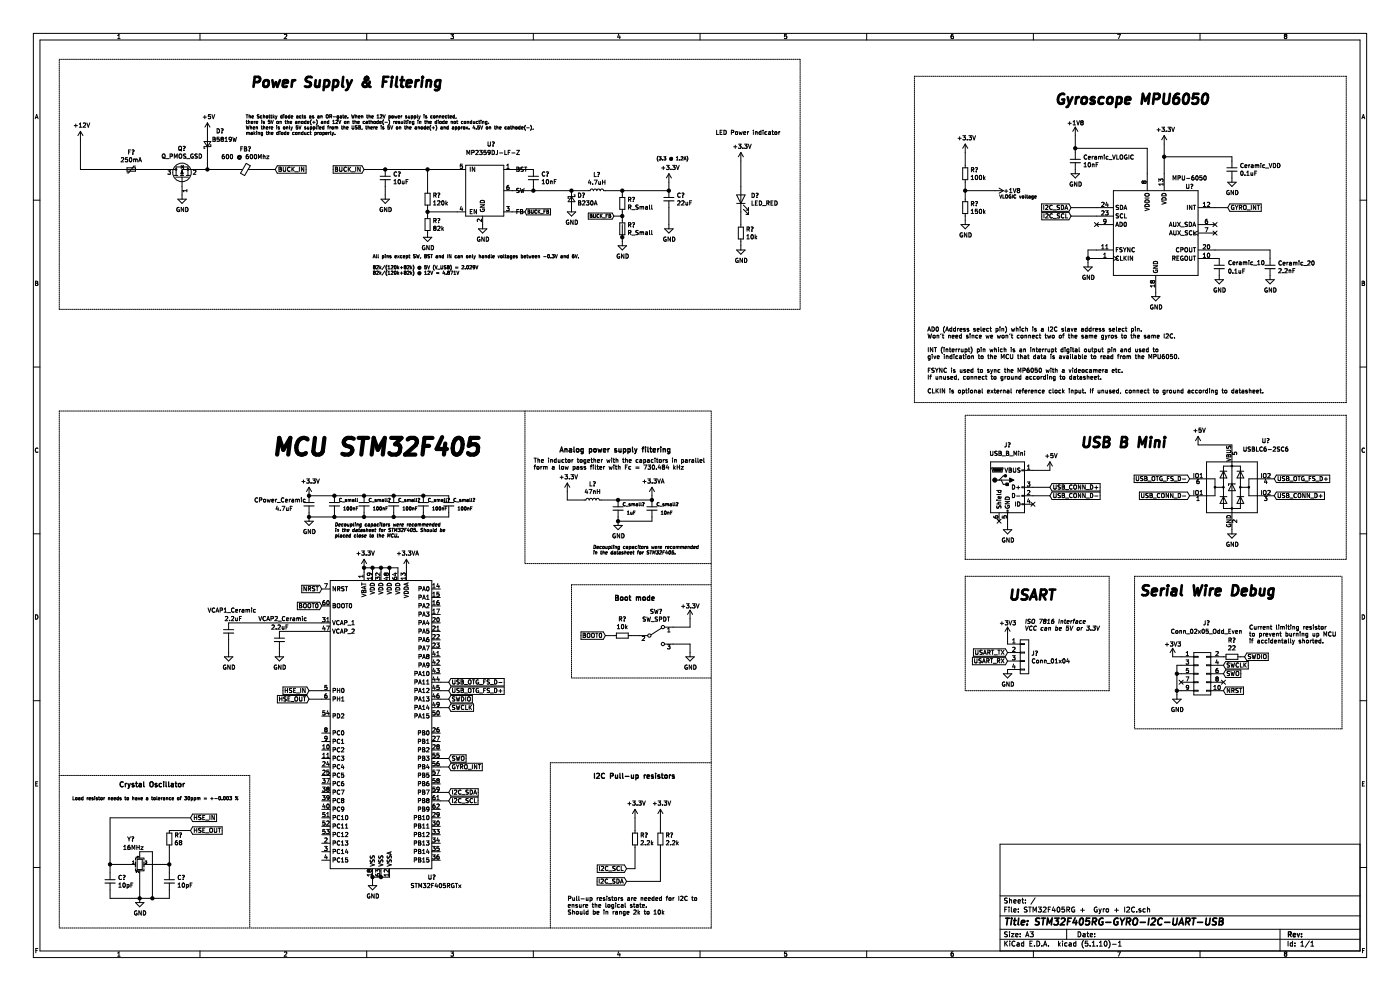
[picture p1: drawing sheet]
EESchema Schematic File Version 4
EELAYER 30 0
EELAYER END
$Descr A3 16535 11693
encoding utf-8
Sheet 1 1
Title "STM32F405RG-GYRO-I2C-UART-USB"
Date ""
Rev ""
Comp ""
Comment1 ""
Comment2 ""
Comment3 ""
Comment4 ""
$EndDescr
Text GLabel 5300 9350 2    50   Input ~ 0
I2C_SDA
Wire Wire Line
	5200 9350 5300 9350
Text GLabel 5300 9450 2    50   Input ~ 0
I2C_SCL
Wire Wire Line
	5300 9450 5200 9450
$Comp
L Sensor_Motion:MPU-6050 U?
U 1 1
P 13650 2750
F 0 "U?" H 14050 3300 50  0000 C CNN
F 1 "MPU-6050" H 14050 3400 50  0000 C CNN
F 2 "Sensor_Motion:InvenSense_QFN-24_4x4mm_P0.5mm" H 13650 1950 50  0001 C CNN
F 3 "https://store.invensense.com/datasheets/invensense/MPU-6050_DataSheet_V3%204.pdf" H 13650 2600 50  0001 C CNN
	1    13650 2750
	1    0    0    -1  
$EndComp
Text GLabel 12650 2450 0    50   Input ~ 0
I2C_SDA
Text GLabel 12650 2550 0    50   Input ~ 0
I2C_SCL
$Comp
L power:GND #PWR0101
U 1 1
P 13650 3450
F 0 "#PWR0101" H 13650 3200 50  0001 C CNN
F 1 "GND" H 13655 3277 50  0000 C CNN
F 2 "" H 13650 3450 50  0001 C CNN
F 3 "" H 13650 3450 50  0001 C CNN
	1    13650 3450
	1    0    0    -1  
$EndComp
NoConn ~ 14350 2650
NoConn ~ 14350 2750
Wire Wire Line
	12650 2450 12950 2450
Wire Wire Line
	12650 2550 12950 2550
$Comp
L power:GND #PWR0102
U 1 1
P 15000 3250
F 0 "#PWR0102" H 15000 3000 50  0001 C CNN
F 1 "GND" H 15005 3077 50  0000 C CNN
F 2 "" H 15000 3250 50  0001 C CNN
F 3 "" H 15000 3250 50  0001 C CNN
	1    15000 3250
	1    0    0    -1  
$EndComp
$Comp
L Device:C_Small Ceramic_20
U 1 1
P 15000 3150
F 0 "Ceramic_20" H 15092 3196 50  0000 L CNN
F 1 "2.2nF" H 15092 3105 50  0000 L CNN
F 2 "" H 15000 3150 50  0001 C CNN
F 3 "~" H 15000 3150 50  0001 C CNN
	1    15000 3150
	1    0    0    -1  
$EndComp
$Comp
L power:GND #PWR0103
U 1 1
P 14400 3250
F 0 "#PWR0103" H 14400 3000 50  0001 C CNN
F 1 "GND" H 14405 3077 50  0000 C CNN
F 2 "" H 14400 3250 50  0001 C CNN
F 3 "" H 14400 3250 50  0001 C CNN
	1    14400 3250
	1    0    0    -1  
$EndComp
Wire Wire Line
	15000 2950 15000 3050
Wire Wire Line
	14350 3050 14400 3050
$Comp
L Device:C_Small Ceramic_10
U 1 1
P 14400 3150
F 0 "Ceramic_10" H 14500 3200 50  0000 L CNN
F 1 "0.1uF" H 14500 3100 50  0000 L CNN
F 2 "" H 14400 3150 50  0001 C CNN
F 3 "~" H 14400 3150 50  0001 C CNN
	1    14400 3150
	1    0    0    -1  
$EndComp
Wire Wire Line
	14350 2950 15000 2950
$Comp
L power:+3.3V #PWR0104
U 1 1
P 13750 1700
F 0 "#PWR0104" H 13750 1550 50  0001 C CNN
F 1 "+3.3V" H 13765 1873 50  0000 C CNN
F 2 "" H 13750 1700 50  0001 C CNN
F 3 "" H 13750 1700 50  0001 C CNN
	1    13750 1700
	1    0    0    -1  
$EndComp
Wire Wire Line
	13750 1700 13750 1850
$Comp
L power:GND #PWR0105
U 1 1
P 14550 2100
F 0 "#PWR0105" H 14550 1850 50  0001 C CNN
F 1 "GND" H 14555 1927 50  0000 C CNN
F 2 "" H 14550 2100 50  0001 C CNN
F 3 "" H 14550 2100 50  0001 C CNN
	1    14550 2100
	1    0    0    -1  
$EndComp
$Comp
L Device:C_Small Ceramic_VDD
U 1 1
P 14550 2000
F 0 "Ceramic_VDD" H 14642 2046 50  0000 L CNN
F 1 "0.1uF" H 14642 1955 50  0000 L CNN
F 2 "" H 14550 2000 50  0001 C CNN
F 3 "~" H 14550 2000 50  0001 C CNN
	1    14550 2000
	1    0    0    -1  
$EndComp
Wire Wire Line
	14550 1850 14550 1900
Wire Wire Line
	14550 1850 13750 1850
Connection ~ 13750 1850
Wire Wire Line
	13750 1850 13750 2050
$Comp
L Device:R_Small R?
U 1 1
P 11400 2050
F 0 "R?" H 11459 2096 50  0000 L CNN
F 1 "100k" H 11459 2005 50  0000 L CNN
F 2 "" H 11400 2050 50  0001 C CNN
F 3 "~" H 11400 2050 50  0001 C CNN
	1    11400 2050
	1    0    0    -1  
$EndComp
$Comp
L Device:R_Small R?
U 1 1
P 11400 2450
F 0 "R?" H 11459 2496 50  0000 L CNN
F 1 "150k" H 11459 2405 50  0000 L CNN
F 2 "" H 11400 2450 50  0001 C CNN
F 3 "~" H 11400 2450 50  0001 C CNN
	1    11400 2450
	1    0    0    -1  
$EndComp
Wire Wire Line
	11400 2150 11400 2250
Connection ~ 11400 2250
Wire Wire Line
	11400 2250 11400 2350
$Comp
L power:+1V8 #PWR0106
U 1 1
P 11750 2250
F 0 "#PWR0106" H 11750 2100 50  0001 C CNN
F 1 "+1V8" V 11750 2350 50  0000 L CNN
F 2 "" H 11750 2250 50  0001 C CNN
F 3 "" H 11750 2250 50  0001 C CNN
	1    11750 2250
	0    1    1    0   
$EndComp
Wire Wire Line
	11400 2250 11750 2250
$Comp
L power:GND #PWR0107
U 1 1
P 11400 2600
F 0 "#PWR0107" H 11400 2350 50  0001 C CNN
F 1 "GND" H 11405 2427 50  0000 C CNN
F 2 "" H 11400 2600 50  0001 C CNN
F 3 "" H 11400 2600 50  0001 C CNN
	1    11400 2600
	1    0    0    -1  
$EndComp
Wire Wire Line
	11400 2550 11400 2600
$Comp
L power:+3.3V #PWR0108
U 1 1
P 11400 1800
F 0 "#PWR0108" H 11400 1650 50  0001 C CNN
F 1 "+3.3V" H 11415 1973 50  0000 C CNN
F 2 "" H 11400 1800 50  0001 C CNN
F 3 "" H 11400 1800 50  0001 C CNN
	1    11400 1800
	1    0    0    -1  
$EndComp
Wire Wire Line
	11400 1800 11400 1950
$Comp
L power:GND #PWR0109
U 1 1
P 12700 2000
F 0 "#PWR0109" H 12700 1750 50  0001 C CNN
F 1 "GND" H 12705 1827 50  0000 C CNN
F 2 "" H 12700 2000 50  0001 C CNN
F 3 "" H 12700 2000 50  0001 C CNN
	1    12700 2000
	1    0    0    -1  
$EndComp
$Comp
L Device:C_Small Ceramic_VLOGIC
U 1 1
P 12700 1900
F 0 "Ceramic_VLOGIC" H 12792 1946 50  0000 L CNN
F 1 "10nF" H 12792 1855 50  0000 L CNN
F 2 "" H 12700 1900 50  0001 C CNN
F 3 "~" H 12700 1900 50  0001 C CNN
	1    12700 1900
	1    0    0    -1  
$EndComp
Wire Wire Line
	12700 1800 12700 1750
Wire Wire Line
	12700 1750 13550 1750
Wire Wire Line
	13550 1750 13550 2050
$Comp
L power:+1V8 #PWR0110
U 1 1
P 12700 1600
F 0 "#PWR0110" H 12700 1450 50  0001 C CNN
F 1 "+1V8" H 12600 1750 50  0000 L CNN
F 2 "" H 12700 1600 50  0001 C CNN
F 3 "" H 12700 1600 50  0001 C CNN
	1    12700 1600
	1    0    0    -1  
$EndComp
Wire Wire Line
	12700 1600 12700 1750
Connection ~ 12700 1750
$Comp
L Device:R_Small R?
U 1 1
P 7500 9900
F 0 "R?" H 7559 9946 50  0000 L CNN
F 1 "2.2k" H 7559 9855 50  0000 L CNN
F 2 "" H 7500 9900 50  0001 C CNN
F 3 "~" H 7500 9900 50  0001 C CNN
	1    7500 9900
	1    0    0    -1  
$EndComp
$Comp
L Device:R_Small R?
U 1 1
P 7800 9900
F 0 "R?" H 7859 9946 50  0000 L CNN
F 1 "2.2k" H 7859 9855 50  0000 L CNN
F 2 "" H 7800 9900 50  0001 C CNN
F 3 "~" H 7800 9900 50  0001 C CNN
	1    7800 9900
	1    0    0    -1  
$EndComp
Text GLabel 7400 10400 0    50   Input ~ 0
I2C_SDA
Wire Wire Line
	7500 9650 7500 9800
Text GLabel 7400 10250 0    50   Input ~ 0
I2C_SCL
Wire Wire Line
	7800 9650 7800 9800
$Comp
L MCU_ST_STM32F4:STM32F405RGTx U?
U 1 1
P 4500 8550
F 0 "U?" H 5100 6750 50  0000 C CNN
F 1 "STM32F405RGTx" H 5150 6650 50  0000 C CNN
F 2 "Package_QFP:LQFP-64_10x10mm_P0.5mm" H 3900 6850 50  0001 R CNN
F 3 "http://www.st.com/st-web-ui/static/active/en/resource/technical/document/datasheet/DM00037051.pdf" H 4500 8550 50  0001 C CNN
	1    4500 8550
	1    0    0    -1  
$EndComp
$Comp
L power:GND #PWR0113
U 1 1
P 4400 10400
F 0 "#PWR0113" H 4400 10150 50  0001 C CNN
F 1 "GND" H 4405 10227 50  0000 C CNN
F 2 "" H 4400 10400 50  0001 C CNN
F 3 "" H 4400 10400 50  0001 C CNN
	1    4400 10400
	1    0    0    -1  
$EndComp
Wire Wire Line
	4400 10350 4500 10350
Wire Wire Line
	4600 10350 4500 10350
Connection ~ 4500 10350
Wire Wire Line
	4400 10350 4400 10400
Connection ~ 4400 10350
Wire Wire Line
	4300 6750 4300 6700
Wire Wire Line
	4300 6700 4400 6700
Wire Wire Line
	4400 6700 4400 6750
Wire Wire Line
	4400 6700 4500 6700
Wire Wire Line
	4700 6700 4700 6750
Connection ~ 4400 6700
Wire Wire Line
	4600 6750 4600 6700
Connection ~ 4600 6700
Wire Wire Line
	4600 6700 4700 6700
Wire Wire Line
	4500 6750 4500 6700
Connection ~ 4500 6700
Wire Wire Line
	4500 6700 4600 6700
$Comp
L power:+3.3V #PWR0114
U 1 1
P 4300 6700
F 0 "#PWR0114" H 4300 6550 50  0001 C CNN
F 1 "+3.3V" H 4315 6873 50  0000 C CNN
F 2 "" H 4300 6700 50  0001 C CNN
F 3 "" H 4300 6700 50  0001 C CNN
	1    4300 6700
	1    0    0    -1  
$EndComp
Connection ~ 4300 6700
Wire Wire Line
	4800 6700 4800 6750
$Comp
L power:+3.3V #PWR0116
U 1 1
P 3650 5850
F 0 "#PWR0116" H 3650 5700 50  0001 C CNN
F 1 "+3.3V" H 3665 6023 50  0000 C CNN
F 2 "" H 3650 5850 50  0001 C CNN
F 3 "" H 3650 5850 50  0001 C CNN
	1    3650 5850
	1    0    0    -1  
$EndComp
$Comp
L Device:C_Small CPower_Ceramic
U 1 1
P 3650 5950
F 0 "CPower_Ceramic" H 3000 6000 50  0000 L CNN
F 1 "4.7uF" H 3250 5900 50  0000 L CNN
F 2 "" H 3650 5950 50  0001 C CNN
F 3 "~" H 3650 5950 50  0001 C CNN
	1    3650 5950
	1    0    0    -1  
$EndComp
$Comp
L power:GND #PWR0117
U 1 1
P 3650 6100
F 0 "#PWR0117" H 3650 5850 50  0001 C CNN
F 1 "GND" H 3655 5927 50  0000 C CNN
F 2 "" H 3650 6100 50  0001 C CNN
F 3 "" H 3650 6100 50  0001 C CNN
	1    3650 6100
	1    0    0    -1  
$EndComp
Wire Wire Line
	3650 6050 3650 6100
$Comp
L Device:C_Small VCAP1_Ceramic
U 1 1
P 2700 7450
F 0 "VCAP1_Ceramic" H 2450 7700 50  0000 L CNN
F 1 "2.2uF" H 2650 7600 50  0000 L CNN
F 2 "" H 2700 7450 50  0001 C CNN
F 3 "~" H 2700 7450 50  0001 C CNN
	1    2700 7450
	1    0    0    -1  
$EndComp
$Comp
L Device:C_Small VCAP2_Ceramic
U 1 1
P 3300 7550
F 0 "VCAP2_Ceramic" H 3050 7800 50  0000 L CNN
F 1 "2.2uF" H 3200 7700 50  0000 L CNN
F 2 "" H 3300 7550 50  0001 C CNN
F 3 "~" H 3300 7550 50  0001 C CNN
	1    3300 7550
	1    0    0    -1  
$EndComp
Wire Wire Line
	3300 7450 3800 7450
Wire Wire Line
	2700 7350 3800 7350
$Comp
L power:GND #PWR0118
U 1 1
P 2700 7700
F 0 "#PWR0118" H 2700 7450 50  0001 C CNN
F 1 "GND" H 2705 7527 50  0000 C CNN
F 2 "" H 2700 7700 50  0001 C CNN
F 3 "" H 2700 7700 50  0001 C CNN
	1    2700 7700
	1    0    0    -1  
$EndComp
Wire Wire Line
	2700 7550 2700 7700
$Comp
L power:GND #PWR0119
U 1 1
P 3300 7700
F 0 "#PWR0119" H 3300 7450 50  0001 C CNN
F 1 "GND" H 3305 7527 50  0000 C CNN
F 2 "" H 3300 7700 50  0001 C CNN
F 3 "" H 3300 7700 50  0001 C CNN
	1    3300 7700
	1    0    0    -1  
$EndComp
Wire Wire Line
	3300 7650 3300 7700
$Comp
L Device:C_Small C_small
U 1 1
P 3950 5950
F 0 "C_small" H 4000 6000 39  0000 L CNN
F 1 "100nF" H 4050 5900 39  0000 L CNN
F 2 "" H 3950 5950 50  0001 C CNN
F 3 "~" H 3950 5950 50  0001 C CNN
	1    3950 5950
	1    0    0    -1  
$EndComp
Wire Wire Line
	3950 6050 3950 6100
$Comp
L Device:C_Small C_small?
U 1 1
P 4300 5950
F 0 "C_small?" H 4350 6000 39  0000 L CNN
F 1 "100nF" H 4400 5900 39  0000 L CNN
F 2 "" H 4300 5950 50  0001 C CNN
F 3 "~" H 4300 5950 50  0001 C CNN
	1    4300 5950
	1    0    0    -1  
$EndComp
Wire Wire Line
	4300 6050 4300 6100
$Comp
L Device:C_Small C_small?
U 1 1
P 4650 5950
F 0 "C_small?" H 4700 6000 39  0000 L CNN
F 1 "100nF" H 4750 5900 39  0000 L CNN
F 2 "" H 4650 5950 50  0001 C CNN
F 3 "~" H 4650 5950 50  0001 C CNN
	1    4650 5950
	1    0    0    -1  
$EndComp
Wire Wire Line
	4650 6050 4650 6100
$Comp
L Device:C_Small C_small?
U 1 1
P 5000 5950
F 0 "C_small?" H 5050 6000 39  0000 L CNN
F 1 "100nF" H 5100 5900 39  0000 L CNN
F 2 "" H 5000 5950 50  0001 C CNN
F 3 "~" H 5000 5950 50  0001 C CNN
	1    5000 5950
	1    0    0    -1  
$EndComp
Wire Wire Line
	5000 6050 5000 6100
$Comp
L Device:C_Small C_small?
U 1 1
P 5300 5950
F 0 "C_small?" H 5350 6000 39  0000 L CNN
F 1 "100nF" H 5400 5900 39  0000 L CNN
F 2 "" H 5300 5950 50  0001 C CNN
F 3 "~" H 5300 5950 50  0001 C CNN
	1    5300 5950
	1    0    0    -1  
$EndComp
Wire Wire Line
	5300 6050 5300 6100
Wire Wire Line
	3650 5850 3950 5850
Connection ~ 3650 5850
Wire Wire Line
	3950 5850 4300 5850
Connection ~ 3950 5850
Wire Wire Line
	4300 5850 4650 5850
Connection ~ 4300 5850
Wire Wire Line
	4650 5850 5000 5850
Connection ~ 4650 5850
Wire Wire Line
	5000 5850 5300 5850
Connection ~ 5000 5850
Wire Wire Line
	3650 6100 3950 6100
Connection ~ 3650 6100
Wire Wire Line
	3950 6100 4300 6100
Connection ~ 3950 6100
Wire Wire Line
	4300 6100 4650 6100
Connection ~ 4300 6100
Wire Wire Line
	4650 6100 5000 6100
Connection ~ 4650 6100
Wire Wire Line
	5000 6100 5300 6100
Connection ~ 5000 6100
$Comp
L Device:LED D?
U 1 1
P 8750 2350
F 0 "D?" V 8789 2232 50  0000 R CNN
F 1 "LED_RED" V 8698 2232 50  0000 R CNN
F 2 "" H 8750 2350 50  0001 C CNN
F 3 "~" H 8750 2350 50  0001 C CNN
	1    8750 2350
	0    -1   -1   0   
$EndComp
$Comp
L power:+3.3V #PWR?
U 1 1
P 8750 1900
F 0 "#PWR?" H 8750 1750 50  0001 C CNN
F 1 "+3.3V" H 8765 2073 50  0000 C CNN
F 2 "" H 8750 1900 50  0001 C CNN
F 3 "" H 8750 1900 50  0001 C CNN
	1    8750 1900
	1    0    0    -1  
$EndComp
Wire Wire Line
	8750 1900 8750 2200
$Comp
L Device:R_Small R?
U 1 1
P 8750 2750
F 0 "R?" H 8809 2796 50  0000 L CNN
F 1 "10k" H 8809 2705 50  0000 L CNN
F 2 "" H 8750 2750 50  0001 C CNN
F 3 "~" H 8750 2750 50  0001 C CNN
	1    8750 2750
	1    0    0    -1  
$EndComp
Wire Wire Line
	8750 2650 8750 2500
Wire Wire Line
	8750 2850 8750 2900
$Comp
L power:GND #PWR?
U 1 1
P 8750 2900
F 0 "#PWR?" H 8750 2650 50  0001 C CNN
F 1 "GND" H 8755 2727 50  0000 C CNN
F 2 "" H 8750 2900 50  0001 C CNN
F 3 "" H 8750 2900 50  0001 C CNN
	1    8750 2900
	1    0    0    -1  
$EndComp
Text Notes 6700 10800 0    50   ~ 0
Pull-up resistors are needed for I2C to \nensure the logical state. \nShould be in range 2k to 10k
Text GLabel 5300 9050 2    50   Input ~ 0
GYRO_INT
Wire Wire Line
	5300 9050 5200 9050
Text GLabel 14500 2450 2    50   Input ~ 0
GYRO_INT
Wire Wire Line
	14500 2450 14350 2450
NoConn ~ 12950 2650
Text Notes 10950 4650 0    50   ~ 0
AD0 (Address select pin) which is a I2C slave address select pin. \nWon't need since we won't connect two of the same gyros to the same I2C.\n\nINT (interrupt) pin which is an interrupt digital output pin and used to \ngive indication to the MCU that data is available to read from the MPU6050.\n\nFSYNC is used to sync the MP6050 with a videocamera etc. \nIf unused, connect to ground according to datasheet. \n\nCLKIN is optional external reference clock input. If unused, connect to ground according to datasheet. 
$Comp
L power:GND #PWR?
U 1 1
P 12850 3100
F 0 "#PWR?" H 12850 2850 50  0001 C CNN
F 1 "GND" H 12855 2927 50  0000 C CNN
F 2 "" H 12850 3100 50  0001 C CNN
F 3 "" H 12850 3100 50  0001 C CNN
	1    12850 3100
	1    0    0    -1  
$EndComp
Wire Wire Line
	12950 2950 12850 2950
Wire Wire Line
	12850 2950 12850 3050
Wire Notes Line
	15900 900  15900 4750
Wire Notes Line
	10800 4750 10800 900 
Text Notes 8450 1600 0    50   ~ 0
LED Power indicator
Wire Wire Line
	12950 3050 12850 3050
Connection ~ 12850 3050
Wire Wire Line
	12850 3050 12850 3100
Text Notes 12450 1250 0    118  Italic 24
Gyroscope MPU6050
Wire Notes Line
	15900 4750 10800 4750
Wire Notes Line
	10800 900  15900 900 
Text GLabel 5300 8150 2    50   Input ~ 0
USB_OTG_FS_D+
Text GLabel 5300 8050 2    50   Input ~ 0
USB_OTG_FS_D-
Wire Wire Line
	5300 8150 5200 8150
Wire Wire Line
	5300 8050 5200 8050
$Comp
L Device:R_Small R?
U 1 1
P 2000 9900
F 0 "R?" H 2059 9946 50  0000 L CNN
F 1 "68" H 2059 9855 50  0000 L CNN
F 2 "" H 2000 9900 50  0001 C CNN
F 3 "~" H 2000 9900 50  0001 C CNN
	1    2000 9900
	1    0    0    -1  
$EndComp
$Comp
L power:GND #PWR?
U 1 1
P 1650 10600
F 0 "#PWR?" H 1650 10350 50  0001 C CNN
F 1 "GND" H 1655 10427 50  0000 C CNN
F 2 "" H 1650 10600 50  0001 C CNN
F 3 "" H 1650 10600 50  0001 C CNN
	1    1650 10600
	1    0    0    -1  
$EndComp
$Comp
L Device:Crystal_GND24_Small Y?
U 1 1
P 1650 10200
F 0 "Y?" H 1500 10500 50  0000 L CNN
F 1 "16MHz" H 1450 10400 50  0000 L CNN
F 2 "" H 1650 10200 50  0001 C CNN
F 3 "~" H 1650 10200 50  0001 C CNN
	1    1650 10200
	1    0    0    -1  
$EndComp
Wire Wire Line
	1650 10100 1650 10050
Wire Wire Line
	1650 10050 1800 10050
Wire Wire Line
	1800 10600 1650 10600
Connection ~ 1650 10600
Wire Wire Line
	1300 10200 1550 10200
Wire Wire Line
	1300 10600 1650 10600
Wire Wire Line
	2000 10200 1750 10200
Wire Wire Line
	2000 10600 1800 10600
Connection ~ 1800 10600
Wire Wire Line
	1650 10300 1650 10600
Wire Wire Line
	1800 10050 1800 10600
$Comp
L Device:C_Small C?
U 1 1
P 2000 10400
F 0 "C?" H 2092 10446 50  0000 L CNN
F 1 "10pF" H 2092 10355 50  0000 L CNN
F 2 "" H 2000 10400 50  0001 C CNN
F 3 "~" H 2000 10400 50  0001 C CNN
	1    2000 10400
	1    0    0    -1  
$EndComp
$Comp
L Device:C_Small C?
U 1 1
P 1300 10400
F 0 "C?" H 1392 10446 50  0000 L CNN
F 1 "10pF" H 1392 10355 50  0000 L CNN
F 2 "" H 1300 10400 50  0001 C CNN
F 3 "~" H 1300 10400 50  0001 C CNN
	1    1300 10400
	1    0    0    -1  
$EndComp
Wire Wire Line
	1300 10200 1300 10300
Wire Wire Line
	1300 10500 1300 10600
Wire Wire Line
	2000 10600 2000 10500
Wire Wire Line
	2000 10300 2000 10200
Text Notes 850  9450 0    39   ~ 0
Load resistor needs to have a tolerance of 30ppm = +-0.003 %\n
Wire Wire Line
	2000 10000 2000 10200
Connection ~ 2000 10200
Text GLabel 2250 9800 2    50   Input ~ 0
HSE_OUT
Text GLabel 2250 9650 2    50   Input ~ 0
HSE_IN
Wire Wire Line
	2000 9800 2250 9800
Wire Wire Line
	1300 10200 1300 9650
Wire Wire Line
	1300 9650 2250 9650
Connection ~ 1300 10200
Text GLabel 3650 8150 0    50   Input ~ 0
HSE_IN
Wire Wire Line
	3650 8150 3800 8150
Text GLabel 3650 8250 0    50   Input ~ 0
HSE_OUT
Wire Wire Line
	3650 8250 3800 8250
$Comp
L power:GND #PWR?
U 1 1
P 14550 6250
F 0 "#PWR?" H 14550 6000 50  0001 C CNN
F 1 "GND" H 14555 6077 50  0000 C CNN
F 2 "" H 14550 6250 50  0001 C CNN
F 3 "" H 14550 6250 50  0001 C CNN
	1    14550 6250
	1    0    0    -1  
$EndComp
Text GLabel 3800 7150 0    50   Input ~ 0
BOOT0
Text GLabel 3800 6950 0    50   Input ~ 0
NRST
$Comp
L Device:Polyfuse_Small F?
U 1 1
P 1550 2000
F 0 "F?" V 1345 2000 50  0000 C CNN
F 1 "250mA" V 1436 2000 50  0000 C CNN
F 2 "" H 1600 1800 50  0001 L CNN
F 3 "~" H 1550 2000 50  0001 C CNN
	1    1550 2000
	0    1    1    0   
$EndComp
$Comp
L power:+12V #PWR?
U 1 1
P 950 1650
F 0 "#PWR?" H 950 1500 50  0001 C CNN
F 1 "+12V" H 965 1823 50  0000 C CNN
F 2 "" H 950 1650 50  0001 C CNN
F 3 "" H 950 1650 50  0001 C CNN
	1    950  1650
	1    0    0    -1  
$EndComp
$Comp
L Device:Q_PMOS_GSD Q?
U 1 1
P 2150 2100
F 0 "Q?" V 2493 2100 50  0000 C CNN
F 1 "Q_PMOS_GSD" V 2402 2100 50  0000 C CNN
F 2 "" H 2350 2200 50  0001 C CNN
F 3 "~" H 2150 2100 50  0001 C CNN
	1    2150 2100
	0    -1   -1   0   
$EndComp
Wire Wire Line
	1950 2000 1650 2000
Wire Wire Line
	950  1650 950  2000
Wire Wire Line
	950  2000 1450 2000
$Comp
L power:GND #PWR?
U 1 1
P 2150 2300
F 0 "#PWR?" H 2150 2050 50  0001 C CNN
F 1 "GND" H 2155 2127 50  0000 C CNN
F 2 "" H 2150 2300 50  0001 C CNN
F 3 "" H 2150 2300 50  0001 C CNN
	1    2150 2300
	1    0    0    -1  
$EndComp
$Comp
L STM32F405RG-+--Gyro-+-I2C-rescue:MP2359DJ-LF-Z-OllieKiCadLibrary U?
U 1 1
P 5700 1750
F 0 "U?" H 5750 1800 50  0000 L CNN
F 1 "MP2359DJ-LF-Z" H 5500 1700 50  0000 L CNN
F 2 "" H 5700 1750 50  0001 C CNN
F 3 "" H 5700 1750 50  0001 C CNN
	1    5700 1750
	1    0    0    -1  
$EndComp
$Comp
L power:GND #PWR?
U 1 1
P 5700 2650
F 0 "#PWR?" H 5700 2400 50  0001 C CNN
F 1 "GND" H 5705 2477 50  0000 C CNN
F 2 "" H 5700 2650 50  0001 C CNN
F 3 "" H 5700 2650 50  0001 C CNN
	1    5700 2650
	1    0    0    -1  
$EndComp
$Comp
L Device:C_Small C?
U 1 1
P 4550 2100
F 0 "C?" H 4642 2146 50  0000 L CNN
F 1 "10uF" H 4642 2055 50  0000 L CNN
F 2 "" H 4550 2100 50  0001 C CNN
F 3 "~" H 4550 2100 50  0001 C CNN
	1    4550 2100
	1    0    0    -1  
$EndComp
$Comp
L power:GND #PWR?
U 1 1
P 4550 2300
F 0 "#PWR?" H 4550 2050 50  0001 C CNN
F 1 "GND" H 4555 2127 50  0000 C CNN
F 2 "" H 4550 2300 50  0001 C CNN
F 3 "" H 4550 2300 50  0001 C CNN
	1    4550 2300
	1    0    0    -1  
$EndComp
Wire Wire Line
	4550 2200 4550 2300
Wire Wire Line
	4300 2000 4550 2000
Connection ~ 4550 2000
$Comp
L Device:Ferrite_Bead_Small FB?
U 1 1
P 2900 2000
F 0 "FB?" V 3137 2000 50  0000 C CNN
F 1 "600 @ 600Mhz" V 3046 2000 50  0000 C CNN
F 2 "" V 2830 2000 50  0001 C CNN
F 3 "~" H 2900 2000 50  0001 C CNN
	1    2900 2000
	0    -1   -1   0   
$EndComp
Text GLabel 3250 2000 2    50   Input ~ 0
BUCK_IN
Wire Wire Line
	3250 2000 3000 2000
Text GLabel 4300 2000 0    50   Input ~ 0
BUCK_IN
$Comp
L Device:C_Small C?
U 1 1
P 6300 2100
F 0 "C?" H 6392 2146 50  0000 L CNN
F 1 "10nF" H 6392 2055 50  0000 L CNN
F 2 "" H 6300 2100 50  0001 C CNN
F 3 "~" H 6300 2100 50  0001 C CNN
	1    6300 2100
	1    0    0    -1  
$EndComp
Wire Wire Line
	6050 2000 6300 2000
Wire Wire Line
	6050 2250 6300 2250
Wire Wire Line
	6300 2250 6300 2200
$Comp
L Device:D_Schottky_Small D?
U 1 1
P 6750 2350
F 0 "D?" V 6704 2418 50  0000 L CNN
F 1 "B230A" V 6795 2418 50  0000 L CNN
F 2 "" V 6750 2350 50  0001 C CNN
F 3 "~" V 6750 2350 50  0001 C CNN
	1    6750 2350
	0    1    1    0   
$EndComp
$Comp
L power:GND #PWR?
U 1 1
P 6750 2450
F 0 "#PWR?" H 6750 2200 50  0001 C CNN
F 1 "GND" H 6755 2277 50  0000 C CNN
F 2 "" H 6750 2450 50  0001 C CNN
F 3 "" H 6750 2450 50  0001 C CNN
	1    6750 2450
	1    0    0    -1  
$EndComp
Wire Wire Line
	6300 2250 6750 2250
Connection ~ 6300 2250
$Comp
L Device:L_Small L?
U 1 1
P 7050 2250
F 0 "L?" V 7235 2250 50  0000 C CNN
F 1 "4.7uH" V 7144 2250 50  0000 C CNN
F 2 "" H 7050 2250 50  0001 C CNN
F 3 "~" H 7050 2250 50  0001 C CNN
	1    7050 2250
	0    -1   -1   0   
$EndComp
Wire Wire Line
	6950 2250 6750 2250
Connection ~ 6750 2250
$Comp
L Device:R_Small R?
U 1 1
P 7350 2400
F 0 "R?" H 7409 2446 50  0000 L CNN
F 1 "R_Small" H 7409 2355 50  0000 L CNN
F 2 "" H 7350 2400 50  0001 C CNN
F 3 "~" H 7350 2400 50  0001 C CNN
	1    7350 2400
	1    0    0    -1  
$EndComp
$Comp
L Device:R_Small R?
U 1 1
P 7350 2700
F 0 "R?" H 7409 2746 50  0000 L CNN
F 1 "R_Small" H 7409 2655 50  0000 L CNN
F 2 "" H 7350 2700 50  0001 C CNN
F 3 "~" H 7350 2700 50  0001 C CNN
	1    7350 2700
	1    0    0    -1  
$EndComp
$Comp
L Device:C_Small C?
U 1 1
P 7900 2350
F 0 "C?" H 7992 2396 50  0000 L CNN
F 1 "22uF" H 7992 2305 50  0000 L CNN
F 2 "" H 7900 2350 50  0001 C CNN
F 3 "~" H 7900 2350 50  0001 C CNN
	1    7900 2350
	1    0    0    -1  
$EndComp
Wire Wire Line
	7150 2250 7350 2250
Wire Wire Line
	7350 2250 7350 2300
Wire Wire Line
	7350 2250 7900 2250
Connection ~ 7350 2250
$Comp
L power:GND #PWR?
U 1 1
P 7900 2650
F 0 "#PWR?" H 7900 2400 50  0001 C CNN
F 1 "GND" H 7905 2477 50  0000 C CNN
F 2 "" H 7900 2650 50  0001 C CNN
F 3 "" H 7900 2650 50  0001 C CNN
	1    7900 2650
	1    0    0    -1  
$EndComp
Wire Wire Line
	7900 2450 7900 2650
$Comp
L power:+3.3V #PWR?
U 1 1
P 7900 2150
F 0 "#PWR?" H 7900 2000 50  0001 C CNN
F 1 "+3.3V" H 7915 2323 50  0000 C CNN
F 2 "" H 7900 2150 50  0001 C CNN
F 3 "" H 7900 2150 50  0001 C CNN
	1    7900 2150
	1    0    0    -1  
$EndComp
Wire Wire Line
	7900 2150 7900 2250
Connection ~ 7900 2250
Text Notes 7750 1900 0    39   ~ 0
(3.3 @ 1.2A)\n
$Comp
L Device:R_Small R?
U 1 1
P 5050 2650
F 0 "R?" H 5109 2696 50  0000 L CNN
F 1 "82k" H 5109 2605 50  0000 L CNN
F 2 "" H 5050 2650 50  0001 C CNN
F 3 "~" H 5050 2650 50  0001 C CNN
	1    5050 2650
	1    0    0    -1  
$EndComp
Wire Wire Line
	4550 2000 5050 2000
$Comp
L Device:R_Small R?
U 1 1
P 5050 2350
F 0 "R?" H 5109 2396 50  0000 L CNN
F 1 "120k" H 5109 2305 50  0000 L CNN
F 2 "" H 5050 2350 50  0001 C CNN
F 3 "~" H 5050 2350 50  0001 C CNN
	1    5050 2350
	1    0    0    -1  
$EndComp
Wire Wire Line
	5050 2500 5400 2500
Wire Wire Line
	5050 2450 5050 2500
Wire Wire Line
	5050 2550 5050 2500
Connection ~ 5050 2500
$Comp
L power:GND #PWR?
U 1 1
P 5050 2750
F 0 "#PWR?" H 5050 2500 50  0001 C CNN
F 1 "GND" H 5055 2577 50  0000 C CNN
F 2 "" H 5050 2750 50  0001 C CNN
F 3 "" H 5050 2750 50  0001 C CNN
	1    5050 2750
	1    0    0    -1  
$EndComp
Wire Wire Line
	5050 2250 5050 2000
Connection ~ 5050 2000
Wire Wire Line
	5050 2000 5400 2000
Text Notes 4400 3250 0    39   ~ 0
All pins except SW, BST and IN can only handle voltages between -0.3V and 6V. \n\n82k/(120k+82k) @ 5V (V_USB) = 2.029V\n82k/(120k+82k) @ 12V = 4.871V\n
Text GLabel 7250 2550 0    39   Input ~ 0
BUCK_FB
Wire Wire Line
	7350 2500 7350 2550
Wire Wire Line
	7250 2550 7350 2550
Connection ~ 7350 2550
Wire Wire Line
	7350 2550 7350 2600
$Comp
L power:GND #PWR?
U 1 1
P 7350 2850
F 0 "#PWR?" H 7350 2600 50  0001 C CNN
F 1 "GND" H 7355 2677 50  0000 C CNN
F 2 "" H 7350 2850 50  0001 C CNN
F 3 "" H 7350 2850 50  0001 C CNN
	1    7350 2850
	1    0    0    -1  
$EndComp
Wire Wire Line
	7350 2650 7350 2800
Connection ~ 7350 2800
Wire Wire Line
	7350 2800 7350 2850
Text GLabel 6200 2500 2    39   Input ~ 0
BUCK_FB
Wire Wire Line
	6050 2500 6200 2500
$Comp
L Device:D_Schottky_Small D?
U 1 1
P 2450 1700
F 0 "D?" V 2600 1600 50  0000 R CNN
F 1 "B5819W" V 2500 1650 50  0000 R CNN
F 2 "" V 2450 1700 50  0001 C CNN
F 3 "~" V 2450 1700 50  0001 C CNN
	1    2450 1700
	0    -1   -1   0   
$EndComp
Wire Wire Line
	2350 2000 2450 2000
Wire Wire Line
	2450 1800 2450 2000
Connection ~ 2450 2000
Wire Wire Line
	2450 2000 2800 2000
$Comp
L power:+5V #PWR?
U 1 1
P 2450 1550
F 0 "#PWR?" H 2450 1400 50  0001 C CNN
F 1 "+5V" H 2465 1723 50  0000 C CNN
F 2 "" H 2450 1550 50  0001 C CNN
F 3 "" H 2450 1550 50  0001 C CNN
	1    2450 1550
	1    0    0    -1  
$EndComp
Wire Wire Line
	2450 1550 2450 1600
Text Notes 11800 2350 0    39   ~ 0
VLOGIC voltage
$Comp
L Connector_Generic:Conn_02x05_Odd_Even J?
U 1 1
P 14150 7950
F 0 "J?" H 14250 8550 50  0000 C CNN
F 1 "Conn_02x05_Odd_Even" H 14250 8450 50  0000 C CNN
F 2 "" H 14150 7950 50  0001 C CNN
F 3 "~" H 14150 7950 50  0001 C CNN
	1    14150 7950
	1    0    0    -1  
$EndComp
Wire Wire Line
	7500 10250 7400 10250
Wire Wire Line
	7500 10000 7500 10250
Wire Wire Line
	7400 10400 7800 10400
Wire Wire Line
	7800 10000 7800 10400
$Comp
L power:+3.3V #PWR?
U 1 1
P 7500 9650
F 0 "#PWR?" H 7500 9500 50  0001 C CNN
F 1 "+3.3V" H 7515 9823 50  0000 C CNN
F 2 "" H 7500 9650 50  0001 C CNN
F 3 "" H 7500 9650 50  0001 C CNN
	1    7500 9650
	1    0    0    -1  
$EndComp
$Comp
L power:+3.3V #PWR?
U 1 1
P 7800 9650
F 0 "#PWR?" H 7800 9500 50  0001 C CNN
F 1 "+3.3V" H 7815 9823 50  0000 C CNN
F 2 "" H 7800 9650 50  0001 C CNN
F 3 "" H 7800 9650 50  0001 C CNN
	1    7800 9650
	1    0    0    -1  
$EndComp
NoConn ~ 13950 8050
$Comp
L power:+3V3 #PWR?
U 1 1
P 13850 7750
F 0 "#PWR?" H 13850 7600 50  0001 C CNN
F 1 "+3V3" H 13750 7900 50  0000 L CNN
F 2 "" H 13850 7750 50  0001 C CNN
F 3 "" H 13850 7750 50  0001 C CNN
	1    13850 7750
	1    0    0    -1  
$EndComp
Wire Wire Line
	13850 7750 13950 7750
Wire Wire Line
	13950 7850 13900 7850
Wire Wire Line
	13900 7850 13900 7950
Wire Wire Line
	13900 7950 13950 7950
$Comp
L power:GND #PWR?
U 1 1
P 13900 8200
F 0 "#PWR?" H 13900 7950 50  0001 C CNN
F 1 "GND" H 13905 8027 50  0000 C CNN
F 2 "" H 13900 8200 50  0001 C CNN
F 3 "" H 13900 8200 50  0001 C CNN
	1    13900 8200
	1    0    0    -1  
$EndComp
Wire Wire Line
	13900 7950 13900 8150
Connection ~ 13900 7950
Wire Wire Line
	13900 8150 13950 8150
Connection ~ 13900 8150
Wire Wire Line
	13900 8150 13900 8200
Text GLabel 5300 8250 2    50   Input ~ 0
SWDIO
Text GLabel 5300 8950 2    50   Input ~ 0
SWO
Text GLabel 5300 8350 2    50   Input ~ 0
SWCLK
Wire Wire Line
	5300 8250 5200 8250
Wire Wire Line
	5200 8350 5300 8350
Wire Wire Line
	5300 8950 5200 8950
Text GLabel 14450 8150 2    50   Input ~ 0
NRST
NoConn ~ 14450 8050
Text GLabel 14450 7950 2    50   Input ~ 0
SWO
Text GLabel 14700 7750 2    50   Input ~ 0
SWDIO
Text GLabel 14450 7850 2    50   Input ~ 0
SWCLK
Text Notes 2900 1600 0    39   ~ 0
The Schottky diode acts as an OR-gate. When the 12V power supply is connected, \nthere is 5V on the anode(+) and 12V on the cathode(-) resulting in the diode not conducting. \nWhen there is only 5V supplied from the USB, there is 5V on the anode(+) and approx. 4.5V on the cathode(-), \nmaking the diode conduct properly. \n
Text Notes 13450 7250 0    118  Italic 24
Serial Wire Debug\n\n
Text Notes 2950 1050 0    118  Italic 24
Power Supply & Filtering\n
$Comp
L Device:R_Small R?
U 1 1
P 14550 7750
F 0 "R?" V 14354 7750 50  0000 C CNN
F 1 "22" V 14445 7750 50  0000 C CNN
F 2 "" H 14550 7750 50  0001 C CNN
F 3 "~" H 14550 7750 50  0001 C CNN
	1    14550 7750
	0    1    1    0   
$EndComp
Wire Wire Line
	14700 7750 14650 7750
Text Notes 12750 5300 0    118  Italic 24
USB B Mini
Text GLabel 12400 5850 2    50   Input ~ 0
USB_CONN_D-
Wire Wire Line
	12400 5550 12200 5550
$Comp
L power:+5V #PWR?
U 1 1
P 12400 5550
F 0 "#PWR?" H 12400 5400 50  0001 C CNN
F 1 "+5V" H 12415 5723 50  0000 C CNN
F 2 "" H 12400 5550 50  0001 C CNN
F 3 "" H 12400 5550 50  0001 C CNN
	1    12400 5550
	1    0    0    -1  
$EndComp
Wire Wire Line
	11900 6150 11900 6200
$Comp
L power:GND #PWR?
U 1 1
P 11900 6200
F 0 "#PWR?" H 11900 5950 50  0001 C CNN
F 1 "GND" H 11905 6027 50  0000 C CNN
F 2 "" H 11900 6200 50  0001 C CNN
F 3 "" H 11900 6200 50  0001 C CNN
	1    11900 6200
	1    0    0    -1  
$EndComp
NoConn ~ 11800 6150
NoConn ~ 12200 5950
Wire Wire Line
	12400 5850 12200 5850
Wire Wire Line
	12400 5750 12200 5750
Text GLabel 12400 5750 2    50   Input ~ 0
USB_CONN_D+
$Comp
L STM32F405RG-+--Gyro-+-I2C-rescue:USB_B_Mini-Connector J?
U 1 1
P 11900 5750
F 0 "J?" H 11900 6250 50  0000 C CNN
F 1 "USB_B_Mini" H 11900 6150 50  0000 C CNN
F 2 "" H 12050 5700 50  0001 C CNN
F 3 "~" H 12050 5700 50  0001 C CNN
	1    11900 5750
	1    0    0    -1  
$EndComp
Text GLabel 15050 5650 2    50   Input ~ 0
USB_OTG_FS_D+
Text GLabel 14050 5650 0    50   Input ~ 0
USB_OTG_FS_D-
Text GLabel 14050 5850 0    50   Input ~ 0
USB_CONN_D-
Wire Wire Line
	14150 5250 14550 5250
$Comp
L power:+5V #PWR?
U 1 1
P 14150 5250
F 0 "#PWR?" H 14150 5100 50  0001 C CNN
F 1 "+5V" H 14165 5423 50  0000 C CNN
F 2 "" H 14150 5250 50  0001 C CNN
F 3 "" H 14150 5250 50  0001 C CNN
	1    14150 5250
	1    0    0    -1  
$EndComp
Text GLabel 15050 5850 2    50   Input ~ 0
USB_CONN_D+
$Comp
L STM32F405RG-+--Gyro-+-I2C-rescue:USBLC6-2SC6-Power_Protection U?
U 1 1
P 14550 5750
F 0 "U?" H 14950 6300 50  0000 C CNN
F 1 "USBLC6-2SC6" H 14950 6200 50  0000 C CNN
F 2 "Package_TO_SOT_SMD:SOT-23-6" H 13800 6150 50  0001 C CNN
F 3 "http://www2.st.com/resource/en/datasheet/CD00050750.pdf" H 14750 6100 50  0001 C CNN
	1    14550 5750
	1    0    0    -1  
$EndComp
Wire Notes Line
	15900 4900 15900 6600
Wire Notes Line
	15900 6600 11400 6600
Wire Notes Line
	11400 6600 11400 4900
Wire Notes Line
	11400 4900 15900 4900
Wire Notes Line
	13400 6800 13400 8600
Wire Notes Line
	13400 8600 15850 8600
Wire Notes Line
	15850 8600 15850 6800
Wire Notes Line
	13400 6800 15850 6800
Text Notes 3200 5400 0    197  Italic 39
MCU STM32F405
Wire Notes Line
	700  4850 8400 4850
Wire Notes Line
	8400 4850 8400 10950
Wire Notes Line
	8400 10950 700  10950
Wire Notes Line
	700  4850 700  10950
Wire Notes Line
	700  700  9450 700 
Wire Notes Line
	9450 700  9450 3650
Wire Notes Line
	9450 3650 700  3650
Wire Notes Line
	700  3650 700  700 
Text Notes 14750 7600 0    50   ~ 0
Current limiting resistor \nto prevent burning up MCU \nif accidentally shorted.
$Comp
L Switch:SW_SPDT SW?
U 1 1
P 7750 7500
F 0 "SW?" H 7750 7785 50  0000 C CNN
F 1 "SW_SPDT" H 7750 7694 50  0000 C CNN
F 2 "" H 7750 7500 50  0001 C CNN
F 3 "~" H 7750 7500 50  0001 C CNN
	1    7750 7500
	1    0    0    -1  
$EndComp
Text GLabel 7150 7500 0    50   Input ~ 0
BOOT0
$Comp
L power:GND #PWR?
U 1 1
P 8150 7700
F 0 "#PWR?" H 8150 7450 50  0001 C CNN
F 1 "GND" H 8155 7527 50  0000 C CNN
F 2 "" H 8150 7700 50  0001 C CNN
F 3 "" H 8150 7700 50  0001 C CNN
	1    8150 7700
	1    0    0    -1  
$EndComp
Wire Wire Line
	8150 7600 8150 7700
$Comp
L power:+3.3V #PWR?
U 1 1
P 8150 7300
F 0 "#PWR?" H 8150 7150 50  0001 C CNN
F 1 "+3.3V" H 8150 7450 50  0000 C CNN
F 2 "" H 8150 7300 50  0001 C CNN
F 3 "" H 8150 7300 50  0001 C CNN
	1    8150 7300
	1    0    0    -1  
$EndComp
Wire Wire Line
	7950 7600 8150 7600
$Comp
L Device:R_Small R?
U 1 1
P 7350 7500
F 0 "R?" V 7154 7500 50  0000 C CNN
F 1 "10k" V 7245 7500 50  0000 C CNN
F 2 "" H 7350 7500 50  0001 C CNN
F 3 "~" H 7350 7500 50  0001 C CNN
	1    7350 7500
	0    1    1    0   
$EndComp
Wire Wire Line
	7150 7500 7250 7500
Wire Wire Line
	7450 7500 7550 7500
Wire Wire Line
	7950 7400 8150 7400
Wire Wire Line
	8150 7400 8150 7300
$Comp
L power:+3.3VA #PWR?
U 1 1
P 4800 6700
F 0 "#PWR?" H 4800 6550 50  0001 C CNN
F 1 "+3.3VA" H 4815 6873 50  0000 C CNN
F 2 "" H 4800 6700 50  0001 C CNN
F 3 "" H 4800 6700 50  0001 C CNN
	1    4800 6700
	1    0    0    -1  
$EndComp
$Comp
L power:+3.3V #PWR?
U 1 1
P 6700 5800
F 0 "#PWR?" H 6700 5650 50  0001 C CNN
F 1 "+3.3V" H 6715 5973 50  0000 C CNN
F 2 "" H 6700 5800 50  0001 C CNN
F 3 "" H 6700 5800 50  0001 C CNN
	1    6700 5800
	1    0    0    -1  
$EndComp
$Comp
L power:+3.3VA #PWR?
U 1 1
P 7700 5850
F 0 "#PWR?" H 7700 5700 50  0001 C CNN
F 1 "+3.3VA" H 7715 6023 50  0000 C CNN
F 2 "" H 7700 5850 50  0001 C CNN
F 3 "" H 7700 5850 50  0001 C CNN
	1    7700 5850
	1    0    0    -1  
$EndComp
$Comp
L Device:C_Small C_small?
U 1 1
P 7300 6000
F 0 "C_small?" H 7350 6050 39  0000 L CNN
F 1 "1uF" H 7400 5950 39  0000 L CNN
F 2 "" H 7300 6000 50  0001 C CNN
F 3 "~" H 7300 6000 50  0001 C CNN
	1    7300 6000
	1    0    0    -1  
$EndComp
Wire Wire Line
	7300 6100 7300 6150
$Comp
L Device:C_Small C_small?
U 1 1
P 7700 6000
F 0 "C_small?" H 7750 6050 39  0000 L CNN
F 1 "10nF" H 7800 5950 39  0000 L CNN
F 2 "" H 7700 6000 50  0001 C CNN
F 3 "~" H 7700 6000 50  0001 C CNN
	1    7700 6000
	1    0    0    -1  
$EndComp
Wire Wire Line
	7700 6100 7700 6150
Wire Wire Line
	7300 5900 7700 5900
Wire Wire Line
	7700 5900 7700 5850
Connection ~ 7700 5900
$Comp
L Device:L_Small L?
U 1 1
P 7000 5900
F 0 "L?" V 7185 5900 50  0000 C CNN
F 1 "47nH" V 7094 5900 50  0000 C CNN
F 2 "" H 7000 5900 50  0001 C CNN
F 3 "~" H 7000 5900 50  0001 C CNN
	1    7000 5900
	0    -1   -1   0   
$EndComp
Wire Wire Line
	7100 5900 7300 5900
Connection ~ 7300 5900
Wire Wire Line
	6700 5800 6700 5900
Wire Wire Line
	6700 5900 6900 5900
$Comp
L power:GND #PWR?
U 1 1
P 7300 6150
F 0 "#PWR?" H 7300 5900 50  0001 C CNN
F 1 "GND" H 7305 5977 50  0000 C CNN
F 2 "" H 7300 6150 50  0001 C CNN
F 3 "" H 7300 6150 50  0001 C CNN
	1    7300 6150
	1    0    0    -1  
$EndComp
Wire Wire Line
	7300 6150 7700 6150
Connection ~ 7300 6150
Text Notes 6300 5550 0    50   ~ 0
The inductor together with the capacitors in parallel \nform a low pass filter with Fc = 730.484 kHz
Text Notes 6600 5350 0    59   ~ 12
Analog power supply filtering
Text Notes 7000 6550 0    39   Italic 0
Decoupling capacitors were recommended \nin the datasheet for STM32F405.
Wire Notes Line
	6200 6650 8400 6650
Wire Notes Line
	6200 4850 6200 6650
Text Notes 1400 9300 0    59   ~ 12
Crystal Oscillator
Wire Notes Line
	700  9150 2950 9150
Wire Notes Line
	2950 9150 2950 10950
Wire Notes Line
	6500 10950 6500 9000
Wire Notes Line
	6500 9000 8400 9000
Text Notes 7000 9200 0    59   ~ 12
I2C Pull-up resistors
Text Notes 7250 7100 0    59   ~ 12
Boot mode
Wire Notes Line
	6750 8000 8400 8000
Wire Notes Line
	6750 6900 8400 6900
Wire Notes Line
	6750 6900 6750 8000
Text Notes 3950 6350 0    39   Italic 0
Decoupling capacitors were recommended \nin the datasheet for STM32F405. Should be \nplaced close to the MCU. 
$Comp
L Connector_Generic:Conn_01x04 J?
U 1 1
P 12100 7700
F 0 "J?" H 12180 7692 50  0000 L CNN
F 1 "Conn_01x04" H 12180 7601 50  0000 L CNN
F 2 "" H 12100 7700 50  0001 C CNN
F 3 "~" H 12100 7700 50  0001 C CNN
	1    12100 7700
	1    0    0    -1  
$EndComp
Text GLabel 11900 7700 0    50   Input ~ 0
USART_TX
Text GLabel 11900 7800 0    50   Input ~ 0
USART_RX
$Comp
L power:GND #PWR?
U 1 1
P 11900 7900
F 0 "#PWR?" H 11900 7650 50  0001 C CNN
F 1 "GND" H 11905 7727 50  0000 C CNN
F 2 "" H 11900 7900 50  0001 C CNN
F 3 "" H 11900 7900 50  0001 C CNN
	1    11900 7900
	1    0    0    -1  
$EndComp
$Comp
L power:+3V3 #PWR?
U 1 1
P 11900 7500
F 0 "#PWR?" H 11900 7350 50  0001 C CNN
F 1 "+3V3" H 11800 7650 50  0000 L CNN
F 2 "" H 11900 7500 50  0001 C CNN
F 3 "" H 11900 7500 50  0001 C CNN
	1    11900 7500
	1    0    0    -1  
$EndComp
Wire Wire Line
	11900 7500 11900 7600
Text Notes 12100 7450 0    50   Italic 0
ISO 7816 Interface\nVCC can be 5V or 3.3V
Wire Notes Line
	13100 8150 11400 8150
Text Notes 11900 7100 0    118  Italic 24
USART
Wire Notes Line
	11400 6800 13100 6800
Wire Notes Line
	11400 6800 11400 8150
Wire Notes Line
	13100 6800 13100 8150
$EndSCHEMATC
